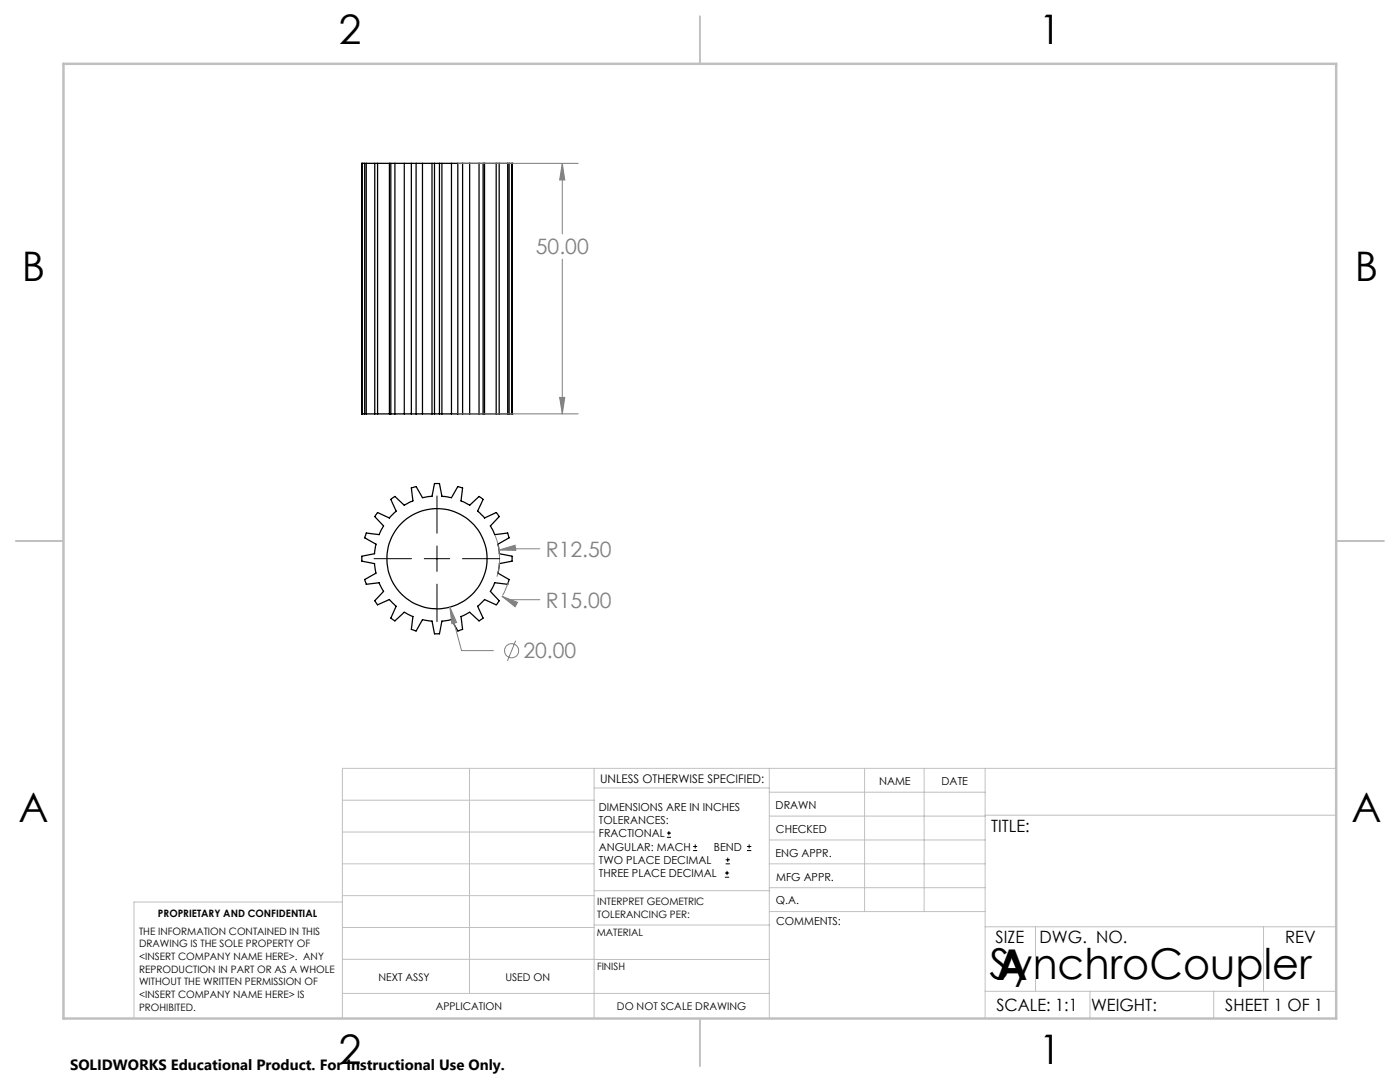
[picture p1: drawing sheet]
<svg xmlns="http://www.w3.org/2000/svg" width="279mm" height="216mm" viewBox="0 0 279 216" stroke-linecap="round" stroke-linejoin="round" font-family="sans-serif">
<g fill="none" stroke="#000" stroke-width=".25">
<path d="M72.2 32.6h.1M72.2 32.6v50M72.2 32.6h.6M72.8 32.6h.3M72.8 32.6v50M73.1 32.6h1.7M73.1 32.6v50M74.8 32.6h.6M74.8 32.6v50M75.4 32.6h2.3M75.4 32.6v50M77.7 32.6h.3"/>
<path d="M77.7 32.6v50M78 32.6h.8M78 32.6v50M78.8 32.6h1.9M78.8 32.6v50M80.7 32.6h1.4M80.7 32.6v50M82.1 32.6h.9M82.1 32.6v50M83 32.6h1.3M83 32.6v50M84.3 32.6h1.9"/>
<path d="M84.3 32.6v50M86.2 32.6v50M86.2 32.6h.5M86.7 32.6h1M86.7 32.6v50M87.7 32.6v50M87.7 32.6h.5M88.2 32.6h1.9M88.2 32.6v50M90.1 32.6h1.3M90.1 32.6v50M91.4 32.6h.9"/>
<path d="M91.4 32.6v50M92.3 32.6h1.4M92.3 32.6v50M93.7 32.6h1.9M93.7 32.6v50M95.6 32.6h.8M95.6 32.6v50M96.4 32.6h.3M96.4 32.6v50M96.7 32.6h2.3M96.7 32.6v50M99 32.6h.6"/>
<path d="M99 32.6v50M99.6 32.6h1.7M99.6 32.6v50M101.3 32.6h.3M101.3 32.6v50M101.6 32.6h.6M101.6 32.6v50M102.2 32.6h.1M102.2 32.6v50M72.2 82.6h.1M72.2 82.6h.6M72.8 82.6h.3"/>
<path d="M73.1 82.6h1.7M74.8 82.6h.6M75.4 82.6h2.3M77.7 82.6h.3M78 82.6h.8M78.8 82.6h1.9M80.7 82.6h1.4M82.1 82.6h.9M83 82.6h1.3M84.3 82.6h1.9M86.2 82.6h.5M86.7 82.6h1"/>
<path d="M87.7 82.6h.5M88.2 82.6h1.9M90.1 82.6h1.3M91.4 82.6h.9M92.3 82.6h1.4M93.7 82.6h1.9M95.6 82.6h.8M96.4 82.6h.3M96.7 82.6h2.3M99 82.6h.6M99.6 82.6h1.7M101.3 82.6h.3"/>
<path d="M101.6 82.6h.6M102.2 82.6h.1M75.4 102.3l2.3 1.1 1.4-1.4-1.1-2.3 .2-.2 .6-.4 1.9 1.7 1.7-.9-.3-2.5 .9-.3 1.3 2.2 1.9-.3 .5-2.5h1l.5 2.5 1.9 .3 1.3-2.2 .9 .3-.3 2.5 1.7 .9 1.9-1.7 .6 .4 .2 .2-1.1 2.3 1.4 1.4 2.3-1.1 .6 .8-1.7 1.9 .8 1.7 2.6-.3 .3 .9-2.2 1.3 .3 1.9 2.5 .5v1l-2.5 .5-.3 1.9 2.2 1.2-.3 1-2.6-.3-.8 1.7 1.7 1.9-.5 .7-.1 .1-2.3-1.1-1.4 1.4 1.1 2.3-.8 .6-1.9-1.7-1.7 .8 .3 2.6-.7 .2-.2 .1-1.3-2.3-1.9 .3-.5 2.6h-1l-.5-2.6-1.9-.3-1.3 2.3-.9-.3 .3-2.6-1.7-.8-1.9 1.7-.6-.4-.2-.2 1.1-2.3-1.4-1.4-2.3 1.1-.6-.8 1.8-1.9-.9-1.7-2.6 .3-.3-.7v-.3l2.2-1.2-.2-1.9-2.6-.5v-1l2.6-.5 .2-1.9-2.2-1.3 .3-.9 2.6 .3 .9-1.7-1.8-1.9z"/>
<circle cx="87.2" cy="111.5" r="10"/>
</g>
<g fill="none" stroke="#808080" stroke-width=".2">
<path d="M91.4 32.6h24M112.2 32.6l.5 3.3h-1zM112.2 32.6v14.1M112.2 51.7v30.9M111.7 79.3h1l-.5 3.3zM91.4 82.6h24M98.8 106.8a12.7 12.7 0 0 1 .4 8.3M99.6 109.7l3.2-.9 .1 1zM100.2 119l3.1 1.2-.5 .9zM100.2 119l1.2 .7h6.3M101.5 116.1l-1.2 2.7M107.7 109.5h-6.3l-1.8 .2"/>
<path d="M89.8 121.1l1.3 3.1-.9 .3zM89.8 121.1l2.3 8.7h6.4M102.9 127.8l-1.6 4.1"/>
<circle cx="102.1" cy="129.8" r="1.41"/>
</g>
<g fill="none" stroke="#000" stroke-width=".2">
<path d="M87.2 99v7.4M74.6 111.5h7.5M84.7 111.5h5M87.2 108.9v5.1M87.2 116.6v7.4M92.3 111.5h7.4M133.1 167.1h.8M133.1 166.2h.8M133.5 165.8v.9M138.3 169.7h.8M138.3 168.9h.8M138.7 168.5v.8"/>
<path d="M144.7 175h.8M144.7 174.2h.8M144.8 172.4h.9M144.8 171.6h.9M145.1 173.8v.8M145.2 171.1v.9M149.1 169.7h.8M149.1 168.9h.8M149.5 168.5v.8"/>
</g>
<g fill="none" stroke="#c0c0c0" stroke-width=".2">
<path d="M68.3 159.7h50.3M93.7 153.3v44.9M118.6 153.3v49.9M118.6 157.2h34.9M153.5 153.3v49.9M153.5 158.1h43.1M172.5 153.3v28.6M184.4 153.3v28.6M196.6 153.3v49.9M266.7 153.3h-198.4v49.9M68.3 178.7h50.3M68.3 172.4h50.3"/>
<path d="M68.3 166h50.3M68.3 180h-41.6v23.2M118.6 177.7h35M153.5 167.6h43.1M153.5 162.8h43.1M153.5 172.4h43.1M153.5 177.1h43.1M196.6 162.7h70.1M68.3 198.2h85.2M68.3 191.4l85.2 .1M68.3 185.1h50.3M118.6 184.6h35"/>
<path d="M153.6 181.9h43M196.6 197.8h70.1M196.6 184.9h70.1M206.7 184.9v12.9M217.5 197.8v5.4M242.2 197.8v5.4M252.2 184.9v12.9"/>
</g>
<path d="M139.7 3.2v9.5M3.1 107.9h9.6M266.7 107.9h9.5M139.7 203.2v9.6" fill="none" stroke="#c0c0c0" stroke-width=".25"/>
<path d="M12.7 12.7h254v190.5h-254z" fill="none" stroke="#c0c0c0" stroke-width=".5"/>
<path d="M89.8 121.1l.4 3.4 .9-.3zM100.2 119l2.6 2.1 .5-.9zM99.6 109.7l3.3 .1-.1-1zM111.7 79.3h1l-.5 3.3zM112.2 32.6l.5 3.3h-1z" fill="#808080"/>
<g font-size="8.5">
<text x="197.5" y="195.4">SynchroCoupler</text>
<text x="198.9" y="195.5">A</text>
</g>
<g font-size="8.1">
<text x="67.6" y="8.9">2</text>
<text x="207.3" y="8.9">1</text>
<text x="4.4" y="56.2">B</text>
<text x="270.4" y="56.2">B</text>
<text x="3.7" y="164.1">A</text>
<text x="269.7" y="164.1">A</text>
<text x="67.6" y="212.4">2</text>
<text x="207.3" y="212.4">1</text>
</g>
<g font-size="4.2" fill="#808080">
<text x="106.9" y="50.8">50.00</text>
<text x="108.9" y="111.1">R12.50</text>
<text x="108.9" y="121.3">R15.00</text>
<text x="104.4" y="131.4">20.00</text>
</g>
<g font-size="3.4">
<text x="197.8" y="166">TITLE:</text>
<text x="198.7" y="188.1">SIZE</text>
<text x="207.5" y="188.1">DWG. NO.</text>
<text x="256.5" y="188.2">REV</text>
<text x="198.8" y="201.7">SCALE: 1:1</text>
<text x="217.7" y="201.8">WEIGHT:</text>
<text x="244.5" y="201.7">SHEET 1 OF 1</text>
</g>
<text font-size="3" x="14" y="213.5">SOLIDWORKS Educational Product. For Instructional Use Only.</text>
<text font-size="2.4" x="119.8" y="156.2">UNLESS OTHERWISE SPECIFIED:</text>
<g font-size="2.2">
<text x="119.5" y="161.8">DIMENSIONS ARE IN INCHES</text>
<text x="154.8" y="161.4">DRAWN</text>
<text x="175.4" y="156.6">NAME</text>
<text x="187.9" y="156.7">DATE</text>
<text x="119.5" y="164.4">TOLERANCES:</text>
<text x="119.5" y="167.1">FRACTIONAL</text>
<text x="154.9" y="166.3">CHECKED</text>
<text x="119.5" y="169.7">ANGULAR: MACH</text>
<text x="119.5" y="172.4">TWO PLACE DECIMAL</text>
<text x="142.5" y="169.7">BEND</text>
<text x="154.8" y="170.9">ENG APPR.</text>
<text x="119.5" y="175">THREE PLACE DECIMAL</text>
<text x="154.9" y="175.7">MFG APPR.</text>
<text x="154.9" y="180.4">Q.A.</text>
<text x="154.9" y="184.6">COMMENTS:</text>
</g>
<g font-size="2.1">
<text x="75.5" y="195.7">NEXT ASSY</text>
<text x="100.9" y="195.7">USED ON</text>
<text x="86.9" y="201.5">APPLICATION</text>
<text x="123.1" y="201.6">DO NOT SCALE DRAWING</text>
</g>
<g font-size="2">
<text x="31.5" y="182.9">PROPRIETARY AND CONFIDENTIAL</text>
<text x="119.2" y="180.6">INTERPRET GEOMETRIC</text>
<text x="119.2" y="183.1">TOLERANCING PER:</text>
<text x="27.8" y="186.5">THE INFORMATION CONTAINED IN THIS</text>
<text x="27.8" y="189">DRAWING IS THE SOLE PROPERTY OF</text>
<text x="27.8" y="191.6">&lt;INSERT COMPANY NAME HERE&gt;. ANY</text>
<text x="119.1" y="186.7">MATERIAL</text>
<text x="27.8" y="194.1">REPRODUCTION IN PART OR AS A WHOLE</text>
<text x="27.8" y="196.6">WITHOUT THE WRITTEN PERMISSION OF</text>
<text x="119.1" y="193.5">FINISH</text>
<text x="27.8" y="199.1">&lt;INSERT COMPANY NAME HERE&gt; IS</text>
<text x="27.8" y="201.7">PROHIBITED.</text>
</g>
</svg>
